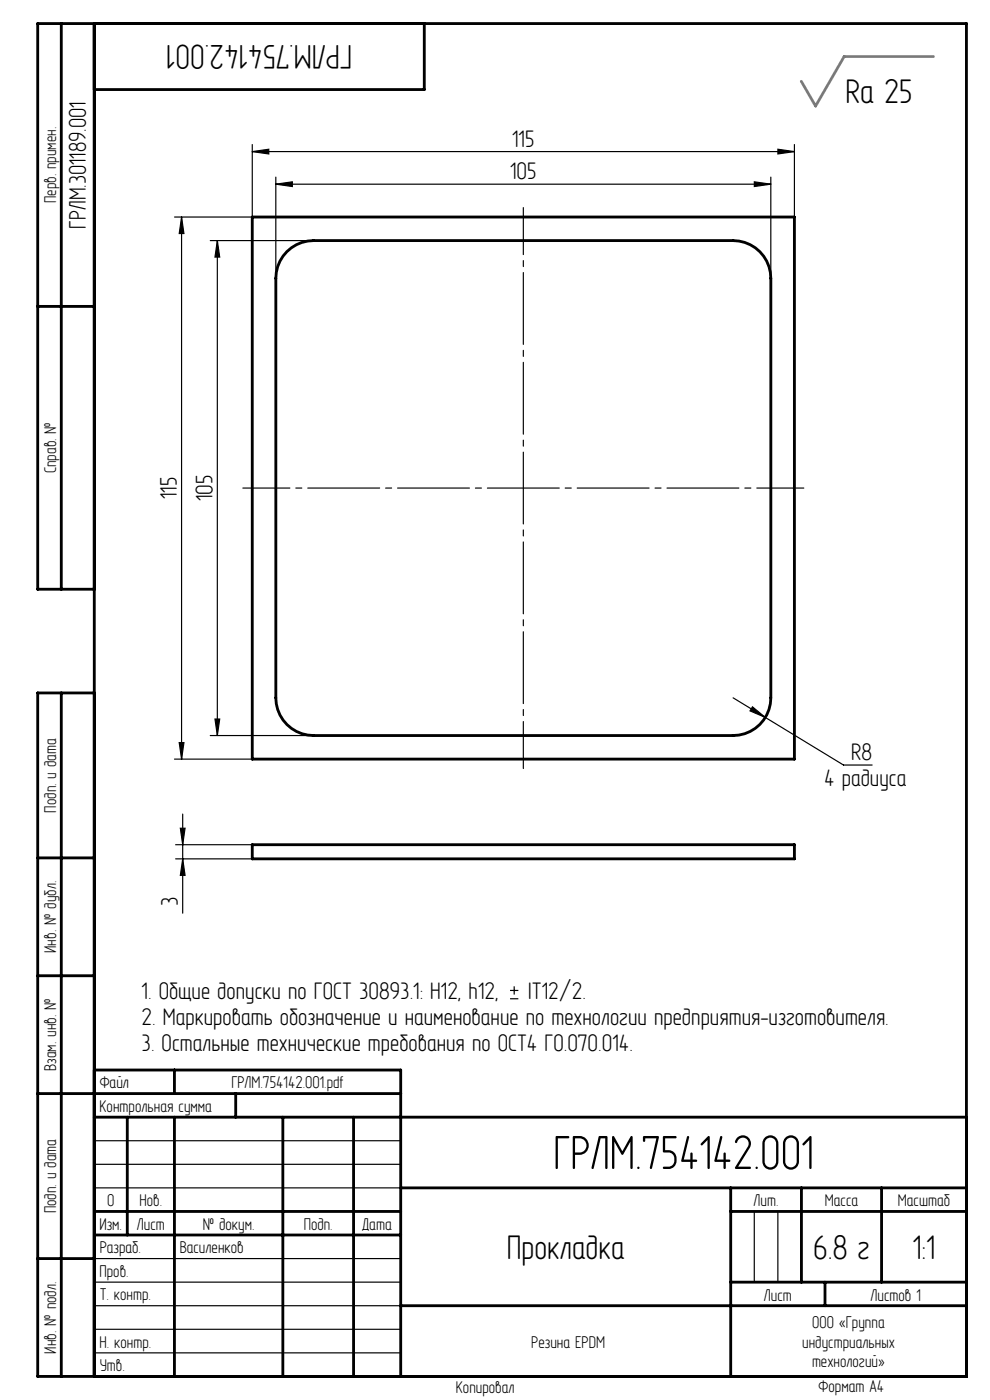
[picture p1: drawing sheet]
<svg xmlns="http://www.w3.org/2000/svg" width="210mm" height="297mm" viewBox="0 0 210 297" stroke-linecap="round" stroke-linejoin="round" font-family="sans-serif">
<g fill="none" stroke="#000" stroke-width=".25">
<path d="M53.5 32.2l3.5-.5v1zM53.5 30.7v15.3h-16.5M53.5 32.2h115M58.5 39.1l3.5-.5v1zM58.5 37.6v21.4M58.5 39.1h105M160 38.6l3.5 .5-3.5 .5zM163.5 37.6v21.4M165 31.7l3.5 .5-3.5 .5zM168.5 30.7v15.3M38.5 46l.5 3.5h-1zM38.5 46v115"/>
<path d="M44.6 51h21.9M46.1 51l.5 3.5h-1zM46.1 51v105M38 157.5h1l-.5 3.5zM44.6 156h21.9M45.6 152.5h1l-.5 3.5zM155.5 148l23.4 14.3h6.1M159.6 150l2.7 2.2-3.2-1.4zM37 161h16.5M37.3 179.2h16.2M38.3 175.7h1l-.5 3.5zM38.8 172.7v21"/>
<path d="M37.3 182.2h16.2M38.8 182.2l.5 3.5h-1zM108.2 211.9h1.8M108.2 210.1h1.8M109.1 209.2v1.8M20 242h65M20 247h65M20 252h65M160 257v15M165 257v15M20 277h65M20 272h65"/>
<path d="M20 267h65M20 287h65M20 282h65"/>
</g>
<path d="M51.5 103.5h119M111 163v-119" fill="none" stroke="#000" stroke-width=".25" stroke-dasharray="15.2 1.3 1.3 1.3" stroke-dashoffset="5.3"/>
<g fill="none" stroke="#000" stroke-width=".6">
<path d="M13 5v120M20 5v287M90 5v14h-70M53.5 46h115v115h-115zM60.9 53.4a8 8 0 0 1 5.6-2.4h89a8 8 0 0 1 8 8v89a8 8 0 0 1-8 8h-89a8 8 0 0 1-8-8v-89a8 8 0 0 1 2.4-5.6zM8 65h12M20 125h-12v-120h197v287h-197v-145h12M13 147v145M53.5 179.2h115v3h-115zM8 182h12M8 207h12M8 232h77"/>
<path d="M20 227h65v65M20 237h185M27 237v25M37 227v5M37 237v55M50 232v5M60 237v55M75 237v55M20 257h65M85 252h120M155 252v40M155 257h50"/>
<path d="M170 252v20M187 252v20M8 267h12M20 262h65M85 277h120M155 272h50M175 272v5"/>
</g>
<path d="M173 22.5h.1" fill="none" stroke="#808080" stroke-width=".25" stroke-dasharray="15.2 1.3 1.3 1.3"/>
<path d="M198 12h-18.9l-6.1 10.5-3-5.2" fill="none" stroke="#808080" stroke-width=".6"/>
<g fill="#000">
<path d="M159.6 150l2.7 2.2-3.2-1.4z"/>
<path d="M58.5 39.1l3.5-.5v1zM160 38.6l3.5 .5-3.5 .5z"/>
<path d="M165 31.7l3.5 .5-3.5 .5zM53.5 32.2l3.5-.5v1z"/>
<path d="M38.5 46l.5 3.5h-1zM38 157.5h1l-.5 3.5zM46.1 51l.5 3.5h-1zM45.6 152.5h1l-.5 3.5z"/>
<path d="M38.8 182.2l.5 3.5h-1zM38.3 175.7h1l-.5 3.5z"/>
</g>
<text font-size="11" x="117.4" y="248">ГРЛМ.754142.001</text>
<g font-size="7.8">
<text x="74.7" y="9.5" transform="rotate(-180 74.7 9.5)">ГРЛМ.754142.001</text>
<text x="179.3" y="21.9">Ra 25</text>
<text x="107.5" y="267">Прокладка</text>
<text x="172.5" y="267">6.8 г</text>
<text x="193.6" y="267">1:1</text>
</g>
<g font-size="5.5">
<text x="108.6" y="31.2">115</text>
<text x="108.2" y="38.1">105</text>
<text x="18.2" y="48.5" transform="rotate(-90 18.2 48.5)">ГРЛМ.301189.001</text>
<text x="37.5" y="105.9" transform="rotate(-90 37.5 105.9)">115</text>
<text x="45.1" y="106.4" transform="rotate(-90 45.1 106.4)">105</text>
<text x="180.6" y="161.3">R8</text>
<text x="174.8" y="166.8">4 радиуса</text>
<text x="37.8" y="192.2" transform="rotate(-90 37.8 192.2)">3</text>
<text x="30" y="211.9">1. Общие допуски по ГОСТ 30893.1: H12, h12,</text>
<text x="112.1" y="211.9">IT12/2.</text>
<text x="30" y="217.4">2. Маркировать обозначение и наименование по технологии предприятия-изготовителя.</text>
<text x="30" y="222.9">3. Остальные технические требования по ОСТ4 ГО.070.014.</text>
</g>
<g font-size="3.9">
<text x="11.9" y="43.1" transform="rotate(-90 11.9 43.1)">Перв. примен.</text>
<text x="11.9" y="100.4" transform="rotate(-90 11.9 100.4)">Справ. №</text>
<text x="11.9" y="172.4" transform="rotate(-90 11.9 172.4)">Подп. и дата</text>
<text x="11.9" y="202.1" transform="rotate(-90 11.9 202.1)">Инв. № дубл.</text>
<text x="11.9" y="227.2" transform="rotate(-90 11.9 227.2)">Взам. инв. №</text>
<text x="21.2" y="230.9">Файл</text>
<text x="49.1" y="230.9">ГРЛМ.754142.001.pdf</text>
<text x="21.1" y="235.9">Контрольная сумма</text>
<text x="11.9" y="257.4" transform="rotate(-90 11.9 257.4)">Подп. и дата</text>
<text x="22.7" y="255.9">0</text>
<text x="29.6" y="255.9">Нов.</text>
<text x="159.9" y="255.9">Лит.</text>
<text x="174.9" y="255.9">Масса</text>
<text x="190.4" y="255.9">Масштаб</text>
<text x="21.1" y="260.9">Изм.</text>
<text x="29" y="260.9">Лист</text>
<text x="43" y="260.9">№ докум.</text>
<text x="64.4" y="260.9">Подп.</text>
<text x="76.9" y="260.9">Дата</text>
<text x="21.1" y="265.9">Разраб.</text>
<text x="38.1" y="265.9">Василенков</text>
<text x="21.1" y="270.9">Пров.</text>
<text x="21.1" y="275.9">Т. контр.</text>
<text x="162" y="275.9">Лист</text>
<text x="184.7" y="275.9">Листов 1</text>
<text x="172.3" y="281.7">ООО «Группа</text>
<text x="11.9" y="287.1" transform="rotate(-90 11.9 287.1)">Инв. № подл.</text>
<text x="21.1" y="285.9">Н. контр.</text>
<text x="112.7" y="285.9">Резина EPDM</text>
<text x="170.2" y="285.9">индустриальных</text>
<text x="21.2" y="290.9">Утв.</text>
<text x="172.2" y="290.1">технологий»</text>
<text x="96.7" y="295.6">Копировал</text>
<text x="173.6" y="295.4">Формат A4</text>
</g>
</svg>
